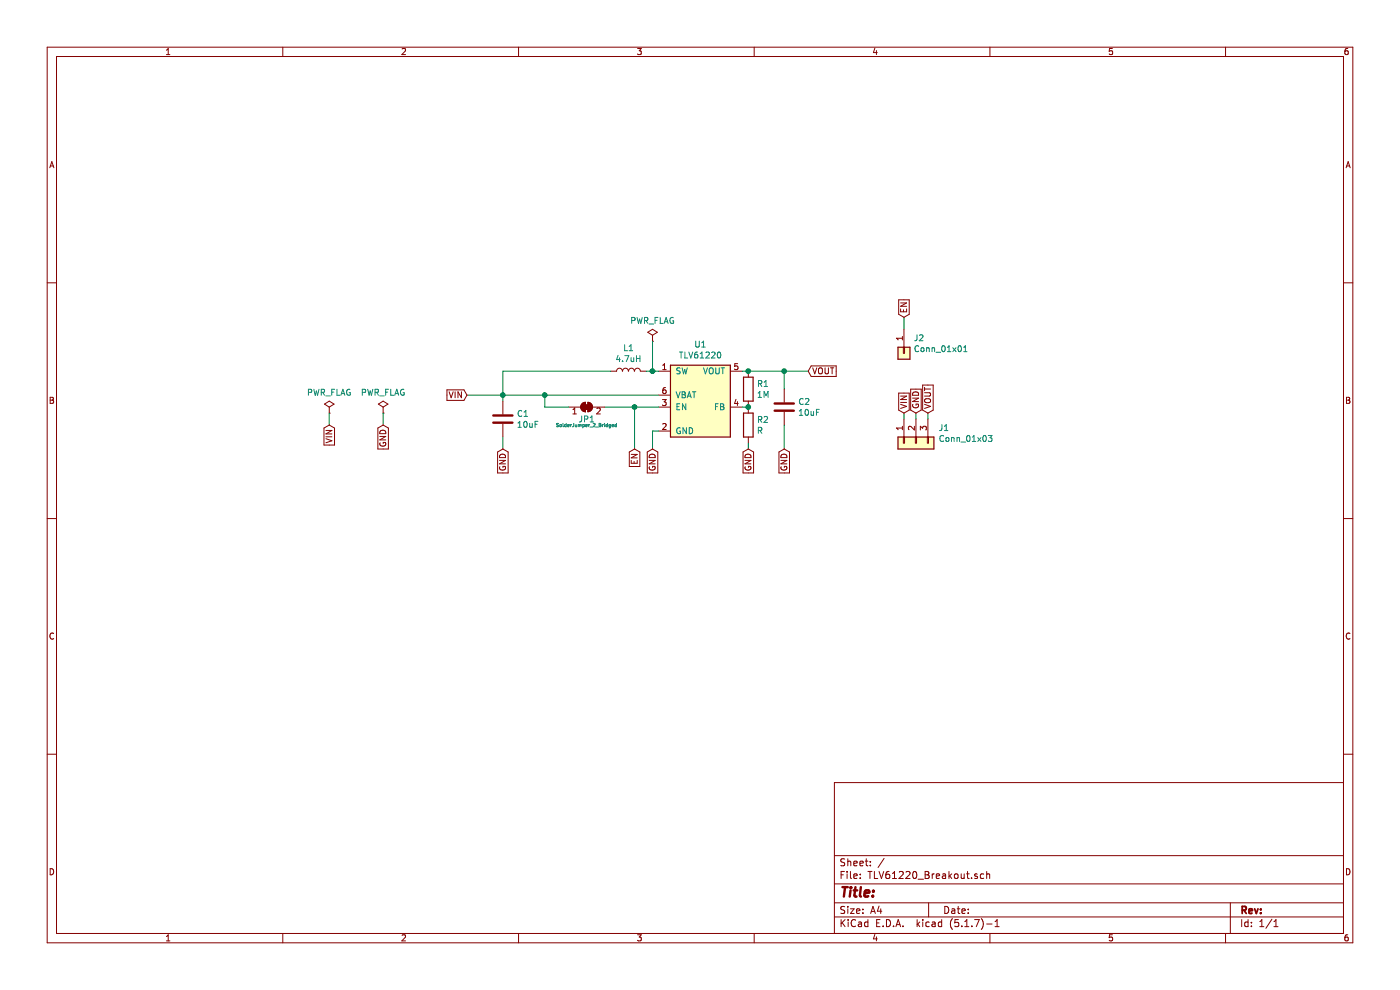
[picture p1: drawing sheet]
EESchema Schematic File Version 4
EELAYER 30 0
EELAYER END
$Descr A4 11693 8268
encoding utf-8
Sheet 1 1
Title ""
Date ""
Rev ""
Comp ""
Comment1 ""
Comment2 ""
Comment3 ""
Comment4 ""
$EndDescr
$Comp
L Device:R R2
U 1 1
P 6250 3550
F 0 "R2" H 6320 3596 50  0000 L CNN
F 1 "R" H 6320 3505 50  0000 L CNN
F 2 "Resistor_SMD:R_0603_1608Metric_Pad1.05x0.95mm_HandSolder" V 6180 3550 50  0001 C CNN
F 3 "~" H 6250 3550 50  0001 C CNN
	1    6250 3550
	1    0    0    -1  
$EndComp
$Comp
L Device:C C2
U 1 1
P 6550 3400
F 0 "C2" H 6665 3446 50  0000 L CNN
F 1 "10uF" H 6665 3355 50  0000 L CNN
F 2 "Capacitor_SMD:C_0603_1608Metric_Pad1.05x0.95mm_HandSolder" H 6588 3250 50  0001 C CNN
F 3 "~" H 6550 3400 50  0001 C CNN
	1    6550 3400
	1    0    0    -1  
$EndComp
Wire Wire Line
	6200 3400 6250 3400
Wire Wire Line
	6200 3100 6250 3100
Wire Wire Line
	5500 3600 5450 3600
Connection ~ 6250 3400
Wire Wire Line
	6250 3750 6250 3700
Wire Wire Line
	6250 3100 6550 3100
Connection ~ 6250 3100
Wire Wire Line
	6550 3100 6550 3250
Wire Wire Line
	6550 3100 6750 3100
Connection ~ 6550 3100
Text GLabel 5450 3750 3    50   Input ~ 0
GND
Text GLabel 6250 3750 3    50   Input ~ 0
GND
Wire Wire Line
	5450 3600 5450 3750
Text GLabel 3900 3300 0    50   Input ~ 0
VIN
Text GLabel 4200 3750 3    50   Input ~ 0
GND
Text GLabel 6550 3750 3    50   Input ~ 0
GND
Wire Wire Line
	6550 3550 6550 3750
Text GLabel 6750 3100 2    50   Input ~ 0
VOUT
Text GLabel 7550 3450 1    50   Input ~ 0
VIN
Text GLabel 7650 3450 1    50   Input ~ 0
GND
Text GLabel 7750 3450 1    50   Input ~ 0
VOUT
Wire Wire Line
	7550 3450 7550 3500
Wire Wire Line
	7650 3500 7650 3450
Wire Wire Line
	7750 3450 7750 3500
$Comp
L Connector_Generic:Conn_01x03 J1
U 1 1
P 7650 3700
F 0 "J1" V 7522 3512 50  0000 R CNN
F 1 "Conn_01x03" V 7613 3512 50  0000 R CNN
F 2 "footprints:Connector_2.54mm_03" H 7650 3700 50  0001 C CNN
F 3 "~" H 7650 3700 50  0001 C CNN
	1    7650 3700
	0    -1   1    0   
$EndComp
Text GLabel 2750 3550 3    50   Input ~ 0
VIN
Text GLabel 3200 3550 3    50   Input ~ 0
GND
$Comp
L power:PWR_FLAG #FLG0101
U 1 1
P 2750 3450
F 0 "#FLG0101" H 2750 3525 50  0001 C CNN
F 1 "PWR_FLAG" H 2750 3623 50  0000 C CNN
F 2 "" H 2750 3450 50  0001 C CNN
F 3 "~" H 2750 3450 50  0001 C CNN
	1    2750 3450
	1    0    0    -1  
$EndComp
$Comp
L power:PWR_FLAG #FLG0102
U 1 1
P 3200 3450
F 0 "#FLG0102" H 3200 3525 50  0001 C CNN
F 1 "PWR_FLAG" H 3200 3623 50  0000 C CNN
F 2 "" H 3200 3450 50  0001 C CNN
F 3 "~" H 3200 3450 50  0001 C CNN
	1    3200 3450
	1    0    0    -1  
$EndComp
Wire Wire Line
	3200 3450 3200 3550
Wire Wire Line
	2750 3450 2750 3550
$Comp
L Device:L L1
U 1 1
P 5250 3100
F 0 "L1" V 5440 3100 50  0000 C CNN
F 1 "4.7uH" V 5349 3100 50  0000 C CNN
F 2 "Inductor_SMD:L_1210_3225Metric" H 5250 3100 50  0001 C CNN
F 3 "~" H 5250 3100 50  0001 C CNN
	1    5250 3100
	0    -1   -1   0   
$EndComp
$Comp
L power:PWR_FLAG #FLG0103
U 1 1
P 5450 2850
F 0 "#FLG0103" H 5450 2925 50  0001 C CNN
F 1 "PWR_FLAG" H 5450 3023 50  0000 C CNN
F 2 "" H 5450 2850 50  0001 C CNN
F 3 "~" H 5450 2850 50  0001 C CNN
	1    5450 2850
	1    0    0    -1  
$EndComp
Wire Wire Line
	5400 3100 5450 3100
Connection ~ 5450 3100
$Comp
L Texas_TLV61220:TLV61220 U1
U 1 1
P 5850 3300
F 0 "U1" H 5850 3725 50  0000 C CNN
F 1 "TLV61220" H 5850 3634 50  0000 C CNN
F 2 "Package_TO_SOT_SMD:SOT-23-6_Handsoldering" H 5900 3300 50  0001 C CNN
F 3 "" H 5900 3300 50  0001 C CNN
	1    5850 3300
	1    0    0    -1  
$EndComp
Wire Wire Line
	5450 2850 5450 3100
Wire Wire Line
	5450 3100 5500 3100
Wire Wire Line
	3900 3300 4200 3300
Connection ~ 4200 3300
Wire Wire Line
	4200 3300 4200 3100
Wire Wire Line
	4200 3100 5100 3100
Wire Wire Line
	4200 3300 4550 3300
$Comp
L Jumper:SolderJumper_2_Bridged JP1
U 1 1
P 4900 3400
F 0 "JP1" H 4900 3300 50  0000 C CNN
F 1 "SolderJumper_2_Bridged" H 4900 3250 28  0000 C CNN
F 2 "Jumper:SolderJumper-2_P1.3mm_Bridged_RoundedPad1.0x1.5mm" H 4900 3400 50  0001 C CNN
F 3 "~" H 4900 3400 50  0001 C CNN
	1    4900 3400
	1    0    0    -1  
$EndComp
Wire Wire Line
	4750 3400 4550 3400
Wire Wire Line
	4550 3400 4550 3300
Connection ~ 4550 3300
Wire Wire Line
	4550 3300 5500 3300
Text GLabel 5300 3750 3    50   Input ~ 0
EN
Wire Wire Line
	5300 3750 5300 3400
Connection ~ 5300 3400
Wire Wire Line
	5300 3400 5500 3400
Wire Wire Line
	4200 3650 4200 3750
Wire Wire Line
	4200 3350 4200 3300
$Comp
L Device:C C1
U 1 1
P 4200 3500
F 0 "C1" H 4315 3546 50  0000 L CNN
F 1 "10uF" H 4315 3455 50  0000 L CNN
F 2 "Capacitor_SMD:C_0603_1608Metric_Pad1.05x0.95mm_HandSolder" H 4238 3350 50  0001 C CNN
F 3 "~" H 4200 3500 50  0001 C CNN
	1    4200 3500
	1    0    0    -1  
$EndComp
$Comp
L Connector_Generic:Conn_01x01 J2
U 1 1
P 7550 2950
F 0 "J2" V 7422 3030 50  0000 L CNN
F 1 "Conn_01x01" V 7513 3030 50  0000 L CNN
F 2 "footprints:Connector_2.54mm_01" H 7550 2950 50  0001 C CNN
F 3 "~" H 7550 2950 50  0001 C CNN
	1    7550 2950
	0    1    1    0   
$EndComp
Text GLabel 7550 2650 1    50   Input ~ 0
EN
Wire Wire Line
	7550 2650 7550 2750
$Comp
L Device:R R1
U 1 1
P 6250 3250
F 0 "R1" H 6320 3296 50  0000 L CNN
F 1 "1M" H 6320 3205 50  0000 L CNN
F 2 "Resistor_SMD:R_0603_1608Metric_Pad1.05x0.95mm_HandSolder" V 6180 3250 50  0001 C CNN
F 3 "~" H 6250 3250 50  0001 C CNN
	1    6250 3250
	1    0    0    -1  
$EndComp
Wire Wire Line
	5050 3400 5300 3400
$EndSCHEMATC
